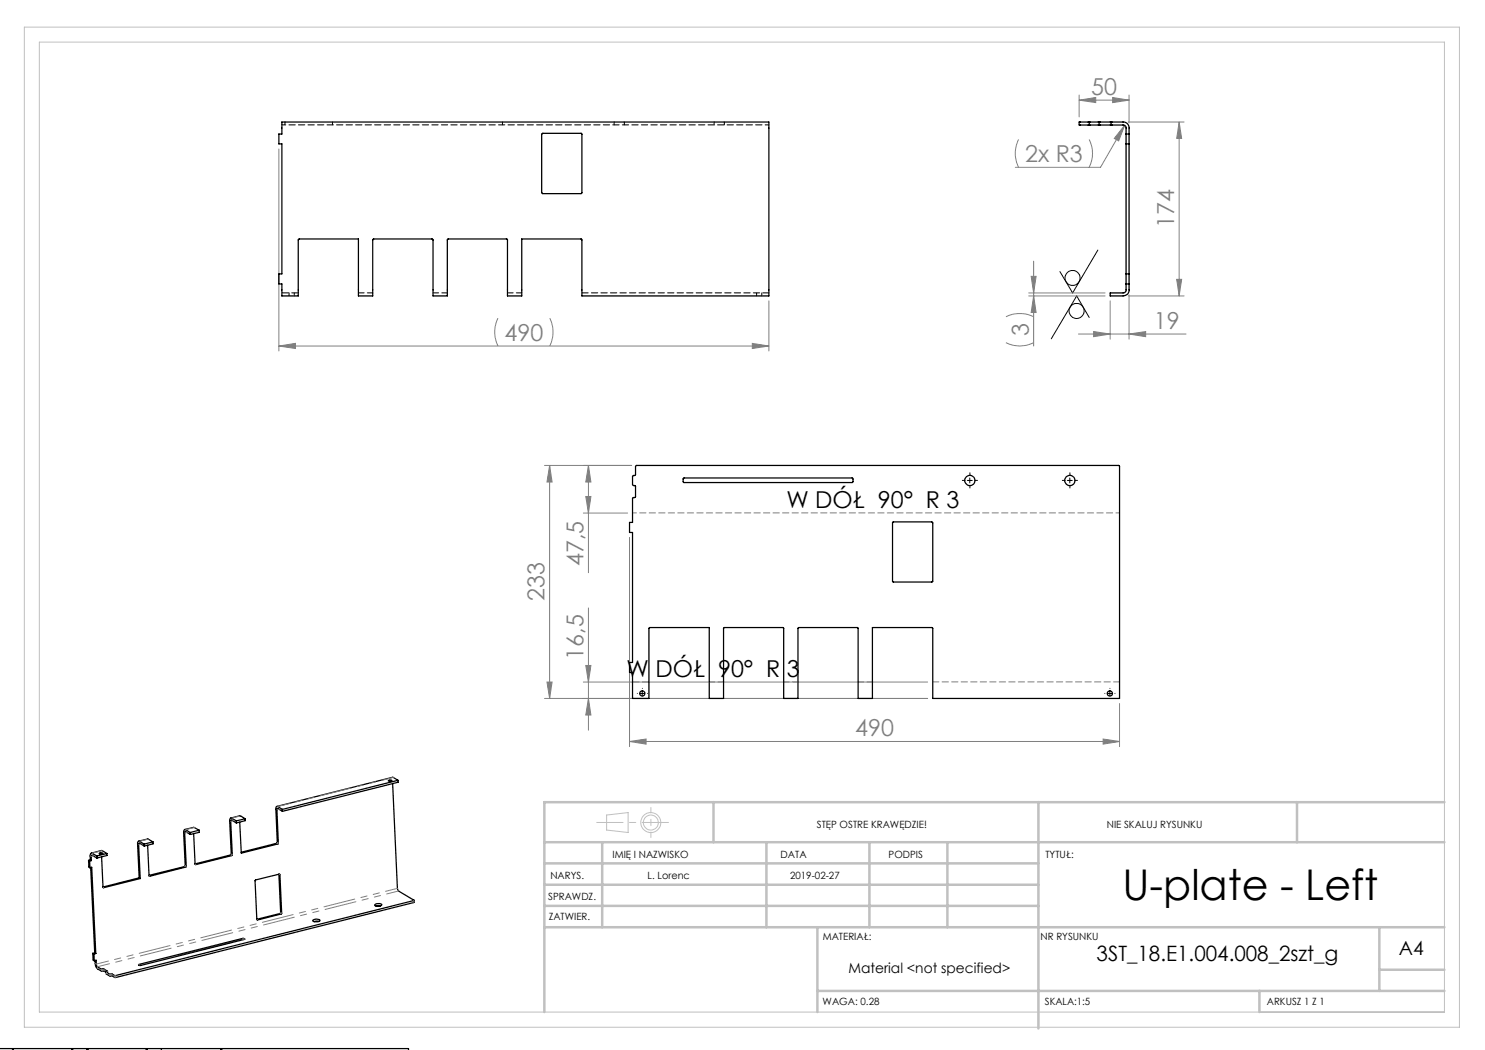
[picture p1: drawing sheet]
<svg xmlns="http://www.w3.org/2000/svg" width="297mm" height="210mm" viewBox="0 0 297 210" stroke-linecap="round" stroke-linejoin="round" font-family="sans-serif">
<g fill="none" stroke="#000" stroke-width=".2">
<path d="M219.6 50l-5.1 8.6-2.5-4.3M217.8 63.5l-2.5-4.3-5 8.6M193.5 96.1h1M194 95.6v1M213.5 96.1h1M214 95.6v1M128 138.7h.9M128.4 138.2v1M221.5 138.7h1M222 138.2v1"/>
<circle cx="214.5" cy="55.6" r="1.51"/>
<circle cx="215.3" cy="62.2" r="1.51"/>
</g>
<g fill="none" stroke="#c0c0c0" stroke-width=".2">
<path d="M4.9 5.4h287v200h-287zM7.9 8.4h281v194h-281zM121.3 163l4.3-.5v4l-4.3-.5z"/>
<circle cx="130.2" cy="164.5" r="2"/>
<circle cx="130.2" cy="164.5" r="1.49"/>
</g>
<g fill="none" stroke="#808080" stroke-width=".2">
<path d="M215.8 19v4.4M222.5 19.5l3.3 .5-3.3 .5zM225.8 19v5.6M55.8 29.8v40.4M203.7 27.9a6.1 6.1 0 0 0 0 5.6M215.8 20l3.3-.5v1zM215.8 20h10M217.8 27.9a6.1 6.1 0 0 1 0 5.6M224.9 25.1l-4.8 8.4h-17M224.9 25.1l-1.2 3.1-.9-.5zM225.6 24.4h11.2M235.8 24.4v34.8"/>
<path d="M235.8 24.4l.5 3.3h-1zM205.7 59.2h15.3M205.7 58.6h15.3M206.2 55.3h1l-.5 3.3zM206.7 59.2l.5 3.3h-1zM206.7 52.2v17M225.6 59.2h11.2M225.8 59v8.8M235.3 55.9h1l-.5 3.3zM55.8 69.2l3.3-.5v1zM55.8 69.2h98M99.6 63.6a6.4 6.4 0 0 0 0 5.6"/>
<path d="M110 63.6a6.4 6.4 0 0 1 0 5.6M150.5 68.7l3.3 .5-3.3 .5zM153.8 60.2v10M201.2 68.5a6.1 6.1 0 0 0 5.5 0M201.2 63.4a6.4 6.4 0 0 1 5.5 0M215.7 66.8h21.5M218.7 66.3l3.3 .5-3.3 .5zM222 60.2v7.6M225.8 66.8l3.3-.5v1zM108.9 93.1h17.4M109.9 93.1l.5 3.3h-1zM109.9 93.1v46.6"/>
<path d="M117.2 99.3h1l-.5 3.3zM117.7 93.1l.5 3.3h-1zM117.7 93.1v21.4M116.7 102.6h8.8M125.9 107.5v41.8M108.9 139.7h76.6M109.4 136.4h1l-.5 3.3zM116.7 136.4h68.8M117.2 133.1h1l-.5 3.3zM117.7 139.7l.5 3.3h-1zM117.7 121.6v24.4M125.9 148.3l3.3-.5v1z"/>
<path d="M125.9 148.3h98M220.6 147.8l3.3 .5-3.3 .5zM223.9 140.7v8.6"/>
</g>
<g fill="none" stroke="#000" stroke-width=".2" stroke-dasharray="15.2 1.3 1.3 1.3">
<path d="M193 96.1h-.5M194 97.1v.5M194 95.1v-.5M195 96.1h.5M213 96.1h-.5M214 97.1v.5M214 95.1v-.5M215 96.1h.5M127.5 138.7h.1M128.5 139.7h.1M128.5 137.7h.1M129.5 138.7h.1"/>
<path d="M221 138.7h.1M222 139.7h.1M222 137.7h.1M223 138.7h.1"/>
</g>
<path d="M223.9 102.6h-97.4" fill="none" stroke="#808080" stroke-width=".2" stroke-dasharray="1.3 .6" stroke-dashoffset=".5"/>
<path d="M141.9 136.4h2.8M156.8 136.4h2.8M171.7 136.4h2.8" fill="none" stroke="#808080" stroke-width=".2" stroke-dasharray="1.3 .6" stroke-dashoffset=".2"/>
<path d="M186.6 136.4h37.3" fill="none" stroke="#808080" stroke-width=".2" stroke-dasharray="1.3 .6"/>
<path d="M126.5 136.4h3.3" fill="none" stroke="#808080" stroke-width=".2" stroke-dasharray="1.3 .6" stroke-dashoffset="-.1"/>
<path d="M133.7 164.5h-14.4" fill="none" stroke="#c0c0c0" stroke-width=".2" stroke-dasharray="15.2 1.3 1.3 1.3" stroke-dashoffset="10"/>
<path d="M130.2 161.5v6" fill="none" stroke="#c0c0c0" stroke-width=".2" stroke-dasharray="15.2 1.3 1.3 1.3" stroke-dashoffset="14.1"/>
<g fill="none" stroke="#c0c0c0" stroke-width=".5">
<path d="M108.9 176.9h98.8M108.9 172.7h98.8M108.9 168.4h180M120.4 168.4v17M142.7 160.4v8M153.3 168.4v17M173.9 168.4v17M189.5 168.4v17M207.7 160.4v45.3M259.4 160.4v8M288.9 160.4h-180v42M108.9 181.2h98.8"/>
<path d="M108.9 185.4h180M163.5 198.2h125.4M163.5 185.4v17M251.9 198.2v4.2M275.9 185.4v12.8M275.9 193.9h13"/>
</g>
<g fill="#808080">
<path d="M224.9 25.1l-1.2 3.1-.9-.5z"/>
<path d="M55.8 69.2l3.3-.5v1zM150.5 68.7l3.3 .5-3.3 .5z"/>
<path d="M125.9 148.3l3.3-.5v1zM220.6 147.8l3.3 .5-3.3 .5z"/>
<path d="M235.3 55.9h1l-.5 3.3zM235.8 24.4l.5 3.3h-1z"/>
<path d="M206.7 59.2l.5 3.3h-1zM206.2 55.3h1l-.5 3.3z"/>
<path d="M109.4 136.4h1l-.5 3.3zM109.9 93.1l.5 3.3h-1z"/>
<path d="M117.2 133.1h1l-.5 3.3zM117.7 139.7l.5 3.3h-1zM117.7 93.1l.5 3.3h-1zM117.2 99.3h1l-.5 3.3z"/>
<path d="M215.8 20l3.3-.5v1zM222.5 19.5l3.3 .5-3.3 .5zM218.7 66.3l3.3 .5-3.3 .5zM225.8 66.8l3.3-.5v1z"/>
</g>
<g fill="none" stroke="#000" stroke-width=".25">
<path d="M56.4 24.4h97.4v34.8h-37.4v-11.3l-.1-.1h-11.9v11.4h-2.9v-11.3l-.1-.1h-11.8l-.1 .1v11.3h-2.9v-11.3l-.1-.1-11.9 .1-.1 11.3h-2.8v-11.4h-11.9l-.1 .1v11.3h-3.3v-2.4h-.6v-2h.6v-26h-.6v-2h.6zM108.4 26.8l.1-.1h7.8v12h-7.8l-.1-.1zM217.8 24.4h2M217.8 25h2M217.8 24.4h-2v.6h2M217.8 24.4v.6M219.8 24.4h2.4M219.8 25h2.4M219.8 24.4v.6M222.2 24.4h2.4a1.15 1.15 0 0 1 1.2 1.2v32.4a1.15 1.15 0 0 1-1.2 1.2h-2.6v-.6h2.6a.6 .6 0 0 0 .6-.6v-32.4a.6 .6 0 0 0-.6-.6h-2.4M222.2 24.4v.6M225.2 28.8h.6"/>
<path d="M225.2 26.8h.6M225.2 56.8h.6M225.2 54.8h.6M127.1 93.2l.2-.1h96.5l.1 .1v46.5h-37.4v-14l-.1-.2h-11.9v14.2h-2.9v-14.1l-.1-.1h-11.8l-.1 .1v14.1h-2.9v-14.1l-.1-.1h-11.9v14.2h-2.8v-14.2h-12l-.1 .2v14h-3.3v-5.2h-.6v-2h.6v-26h-.6v-2h.6v-4.8l.6-.3v-2.2l-.6-.3v-1.6l.6-.3zM136.7 95.7l33.8-.1 .1 .1v.7l-.1 .1h-33.7l-.2-.1zM178.6 104.4h7.8l.1 .1v11.9h-8v-11.9zM77.8 156.1a.35 .35 0 0 1 .3-.2 .35 .35 0 0 1 .3 .3l-.5 .1-.3-.1zM78.5 156.7l1 21 .2 .5 3.1 1.8M79.6 156.1l-1.1-.6-23.1 5.8M79.6 156.1v.3l-23.1 5.9M79.6 156.1l-23.1 5.8M17.7 172.1l.2 .1"/>
<path d="M17.7 172.1l.1 1.3 .2 .2M17.9 172.2l.1 1.4M18 173.6l.3-.1 .9 17.2M18.1 172l.2 .1M18.1 172l-.4 .1M18.1 173.5l.8 17.1M18.3 170.6l2.1-.5 1 .6M18.3 172.1l-.4 .1M19.4 171.2l-1-.5a.35 .35 0 0 0-.4 .1 .35 .35 0 0 0 0 .4l.1 .8M19.4 171.6l-1-.6-.2 .3 .1 .8M19.4 171.2v.4M19.9 170.7v-.1a.37 .37 0 0 1 .6 .1 .4 .4 0 0 1-.6 0z"/>
<path d="M20.3 171.4l.3 6.1 7.4-1.8M21.4 170.7l-2 .5M21.4 170.7v.4l-2 .5M27.7 168.2l1.8-.4 1.1 .6M27.8 175.6l.2 .1M27.8 175.6l-7.2 1.8M28.8 168.8l-.9-.5a.37 .37 0 0 0-.4 .5l.3 6.8M28.8 168.8l.1 .4M28.9 169.2l-1-.5h-.1l.2 7M30.6 168.4v.4l-1.7 .4M30.6 168.4l-1.8 .4M36.9 165.9l1.9-.4 1 .5"/>
<path d="M38 166.5l-.9-.6a.38 .38 0 0 0-.4 .2 .38 .38 0 0 0 0 .4l.3 6.7-7.2 1.9M38 166.5l.1 .4M38.1 166.9l-1-.6-.2 .2 .3 6.9-7.2 1.9-.2-.1-.3-6.2M38.7 166.7l.3 6.1M39.8 166l-1.8 .5M39.8 166v.5l-1.7 .4M46.2 163.6l1.8-.4 1 .6M47.3 164.6l-1-.6-.1 .1 .3 6.8-.1 .2-7.2 1.8-.2-.1M47.3 164.2l-1-.6a.35 .35 0 0 0-.4 .2 .35 .35 0 0 0 0 .4l.3 6.7-7.2 1.9M47.3 164.2v.4M49 163.8l-1.7 .4M49 163.8v.3l-1.7 .5"/>
<path d="M51 176.1l5-1.3 .3 8-4.8 1.2-.1-.1zM55.8 174.8l.3 7.8-4.7 1.3M56.5 162.3l-.9-.6-.2 .1 .3 6.9-7.4 1.9-.4-6.2M56.5 161.9l-.9-.6a.34 .34 0 0 0-.4 .1 .34 .34 0 0 0 0 .4l.3 6.8-7.3 1.9M56.5 161.9v.4M18.6 190.7l.2 .1M18.6 190.7v1.3l.2 .1M18.8 190.8v1.3M18.8 192.1l.4-.1 .1 1 .2 .3 .8 .5h.5l.7 .5-.2 .1M18.9 190.6l.3 .1M18.9 190.6l-.3 .1M19 192.1l.1 1.1 .2 .4 1 .6h.5l.4 .3"/>
<path d="M19.2 190.7l-.4 .1M27.7 192.9l20.9-5.2 .4 .1-20.9 5.3zM62.6 184a1.05 1.05 0 0 1 1.4 .1 1.25 1.25 0 0 1-1.5 0zM63.7 184.3h-.9M75 180.9a1.27 1.27 0 0 1 1.4 0 1.07 1.07 0 0 1-1.5 .1zM76.1 181.2h-.9M82.8 180l-59.7 15.1-.8-.4-.4 .1-.6-.4M82.8 180v.5l-59.7 15-.7-.4-.5 .1-.6-.4-.1-.4M0 209.7h2.5M2.5 209.7h.2M2.5 209.7v.4M2.7 209.7h11.6"/>
<path d="M2.7 209.7v.4M14.3 209.7h.2M14.3 209.7v.4M14.5 209.7h2.9M14.5 209.7v.4M17.4 209.7h.2M17.4 209.7v.4M17.6 209.7h11.6M17.6 209.7v.4M29.2 209.7h.2M29.2 209.7v.4M29.4 209.7h14.7"/>
<path d="M29.4 209.7v.4M32.3 209.7v.4M44.1 209.7h.2M44.1 209.7v.4M44.3 209.7h37.4v.4M44.3 209.7v.4"/>
<circle cx="194" cy="96.1" r="1.03"/>
<circle cx="214" cy="96.1" r="1.03"/>
<circle cx="128.5" cy="138.7" r=".52"/>
<circle cx="222" cy="138.7" r=".52"/>
</g>
<g fill="none" stroke="#808080" stroke-width=".2" stroke-dasharray="6.3 1.3 1.3 1.3 1.3 1.3">
<path d="M18.3 171.3l-.2-.1M18.3 171.3l.4-.1M18.5 171l-.1-.4M20.5 170.1l-2.1 .5M20.6 177.5h.1M27.7 168.9l.5-.1M29.7 167.8l-1.8 .5M29.8 175.1l.2 .1M37 166.6l.4-.1M37.1 173.1l.2 .1M37.2 173.4l-.3-.1M38.9 165.5l-1.8 .4"/>
<path d="M39 172.8l.2 .1M46.2 164.3l.4-.1M46.3 170.8l.2 .1M46.4 171.1l-.2-.1M48.1 163.2l-1.7 .4M55.4 162l.4-.1M55.5 168.5l.2 .1M55.6 168.8l-.2-.2M56 174.9l-.2-.1M19.3 192.8l-.2-.1M19.5 193.3v.4M20.3 194.2v-.4"/>
<path d="M20.5 193.8v.4M20.6 194.2v-.4M20.8 193.8v.4M21.3 194.4v.4M21.5 194.3v-.1M21.9 195.1v-.4M22 194.8l.1 .4M22.2 195.1v-.4M22.4 194.7v.4M23 195.5l-.1-.4M23.1 195.1l.1 .4M27.8 192.9v.1"/>
<path d="M48.6 187.9v-.2M48.8 187.7v.2M49 187.8h.1M51.4 183.9l.1 .1M56.1 182.5l.3 .1M56.2 182.8l-.2-.1M82.8 180.5v-.4"/>
</g>
<path d="M79.5 177.7l-60.2 15.1M19.5 193.3l60.2-15.1" fill="none" stroke="#808080" stroke-width=".2" stroke-dasharray="6.3 1.3 1.3 1.3 1.3 1.3" stroke-dashoffset="3.9"/>
<path d="M78.7 155.5l-23.1 5.8" fill="none" stroke="#808080" stroke-width=".2" stroke-dasharray="6.3 1.3 1.3 1.3 1.3 1.3" stroke-dashoffset="4"/>
<path d="M56.4 25h97.4" fill="none" stroke="#000" stroke-width=".2" stroke-dasharray="1.3 .6" stroke-dashoffset=".5"/>
<path d="M57 25v-.6M66.5 24.4v.6M100.5 25v-.6M122.8 24.4v.6M124.9 25v-.6M142.8 24.4v.6M144.9 25v-.6M57.8 58.6v.6M58.9 59.2v-.6M151.3 58.6v.6M152.4 59.2v-.6M153.8 58.6h-37.4" fill="none" stroke="#000" stroke-width=".2" stroke-dasharray="1.3 .6"/>
<path d="M74.6 58.6h-2.9M89.5 58.6h-2.9M104.4 58.6h-2.9" fill="none" stroke="#000" stroke-width=".2" stroke-dasharray="1.3 .6" stroke-dashoffset=".2"/>
<path d="M59.7 58.6h-3.3" fill="none" stroke="#000" stroke-width=".2" stroke-dasharray="1.3 .6" stroke-dashoffset="-.1"/>
<text font-size="8.5" x="224.5" y="179.9">U-plate - Left</text>
<g font-size="4.7" fill="#808080">
<text x="218.3" y="19">50</text>
<text x="205" y="32.4">2x R3</text>
<text x="234.8" y="45.7" transform="rotate(-90 234.8 45.7)">174</text>
<text x="230.8" y="65.8">19</text>
<text x="100.9" y="68.2">490</text>
<text x="205.7" y="67.2" transform="rotate(-90 205.7 67.2)">3</text>
<text x="116.7" y="113.2" transform="rotate(-90 116.7 113.2)">47,5</text>
<text x="108.9" y="120.3" transform="rotate(-90 108.9 120.3)">233</text>
<text x="116.7" y="131.9" transform="rotate(-90 116.7 131.9)">16,5</text>
<text x="171.1" y="147.3">490</text>
</g>
<g font-size="4.7">
<text x="157.3" y="101.6">W DÓŁ 90° R 3</text>
<text x="125.3" y="135.4">W DÓŁ 90° R 3</text>
</g>
<text font-size="4.2" x="219.3" y="192.2">3ST_18.E1.004.008_2szt_g</text>
<text font-size="3.9" x="279.8" y="190.9">A4</text>
<text font-size="2.8" x="169.7" y="194.6">Material &lt;not specified&gt;</text>
<g font-size="2">
<text x="163.4" y="165.5">STĘP OSTRE KRAWĘDZIE!</text>
<text x="221.4" y="165.6">NIE SKALUJ RYSUNKU</text>
<text x="122.5" y="171.6">IMIĘ I NAZWISKO</text>
<text x="156.1" y="171.6">DATA</text>
<text x="177.7" y="171.6">PODPIS</text>
<text x="209.1" y="171.6">TYTUŁ:</text>
<text x="110.1" y="175.8">NARYS.</text>
<text x="129.5" y="175.8">L. Lorenc</text>
<text x="158" y="175.7">2019-02-27</text>
<text x="109.6" y="180">SPRAWDZ.</text>
<text x="109.7" y="184.1">ZATWIER.</text>
<text x="164.5" y="187.9">MATERIAŁ:</text>
<text x="208.1" y="188.1">NR RYSUNKU</text>
<text x="164.5" y="201">WAGA: 0.28</text>
<text x="209" y="201">SKALA:1:5</text>
<text x="253.4" y="201">ARKUSZ 1 Z 1</text>
</g>
</svg>
